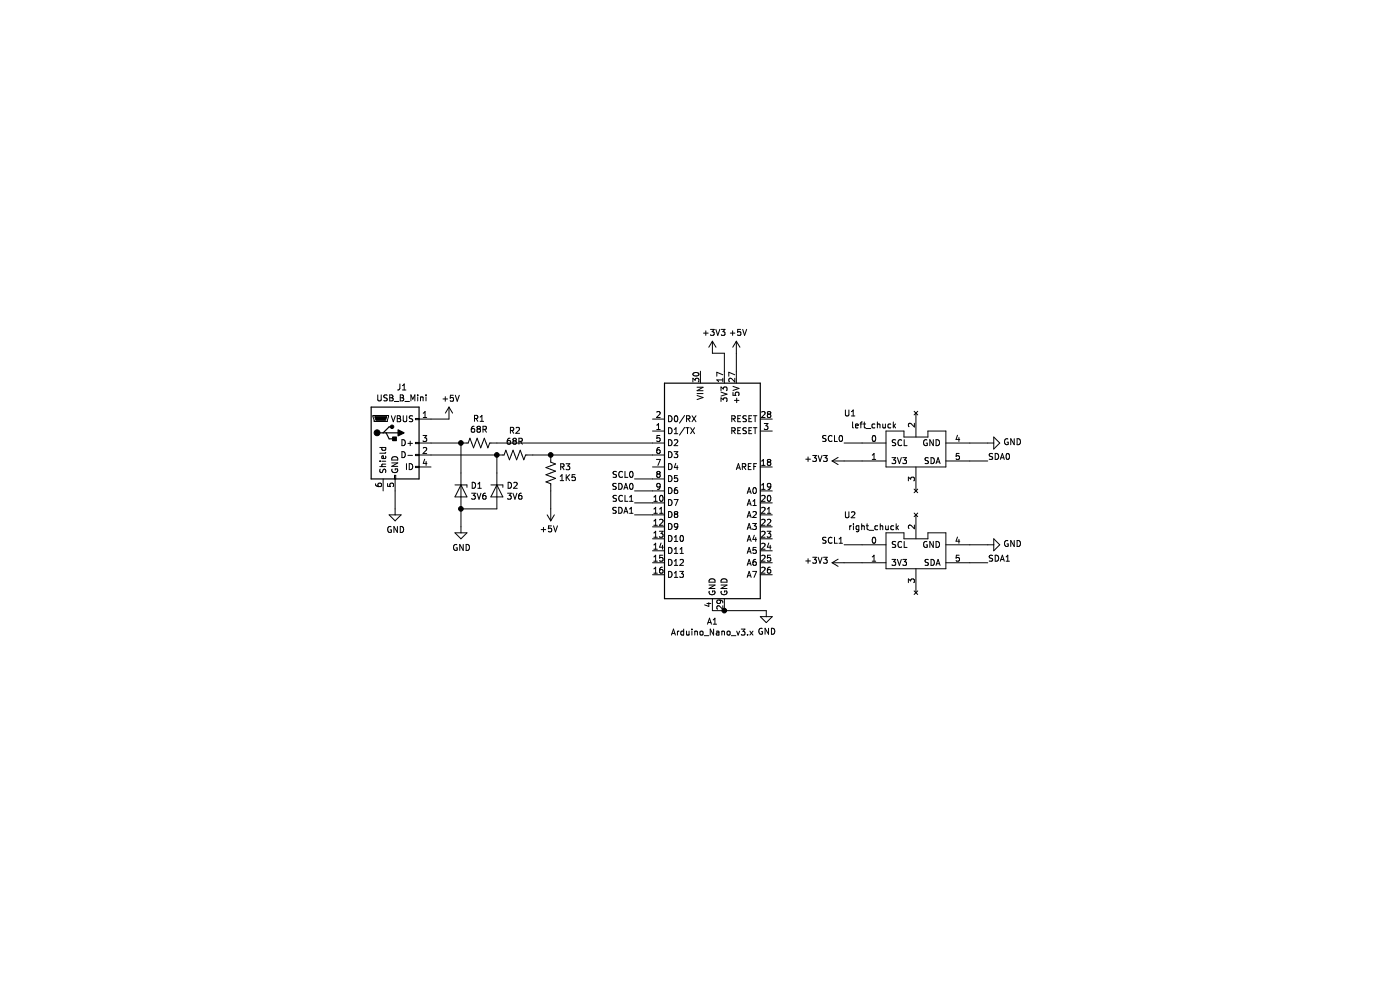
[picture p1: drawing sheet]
EESchema Schematic File Version 4
EELAYER 30 0
EELAYER END
$Descr A4 11693 8268
encoding utf-8
Sheet 1 1
Title ""
Date ""
Rev ""
Comp ""
Comment1 ""
Comment2 ""
Comment3 ""
Comment4 ""
$EndDescr
$Comp
L MCU_Module:Arduino_Nano_v3.x A1
U 1 1
P 5950 4100
F 0 "A1" H 5950 3011 50  0000 C CNN
F 1 "Arduino_Nano_v3.x" H 5950 2920 50  0000 C CNN
F 2 "Module:Arduino_Nano" H 6100 3150 50  0001 L CNN
F 3 "http://www.mouser.com/pdfdocs/Gravitech_Arduino_Nano3_0.pdf" H 5950 3100 50  0001 C CNN
	1    5950 4100
	1    0    0    -1  
$EndComp
$Comp
L power:GND #PWR0101
U 1 1
P 3300 4250
F 0 "#PWR0101" H 3300 4000 50  0001 C CNN
F 1 "GND" H 3305 4077 50  0000 C CNN
F 2 "" H 3300 4250 50  0001 C CNN
F 3 "" H 3300 4250 50  0001 C CNN
	1    3300 4250
	1    0    0    -1  
$EndComp
Wire Wire Line
	3300 4100 3300 4250
$Comp
L Connector:USB_B_Mini J1
U 1 1
P 3300 3700
F 0 "J1" H 3357 4167 50  0000 C CNN
F 1 "USB_B_Mini" H 3357 4076 50  0000 C CNN
F 2 "" H 3450 3650 50  0001 C CNN
F 3 "~" H 3450 3650 50  0001 C CNN
	1    3300 3700
	1    0    0    -1  
$EndComp
$Comp
L power:+5V #PWR0102
U 1 1
P 3750 3500
F 0 "#PWR0102" H 3750 3350 50  0001 C CNN
F 1 "+5V" H 3765 3673 50  0000 C CNN
F 2 "" H 3750 3500 50  0001 C CNN
F 3 "" H 3750 3500 50  0001 C CNN
	1    3750 3500
	1    0    0    -1  
$EndComp
Wire Wire Line
	3600 3500 3750 3500
$Comp
L Device:R_US R1
U 1 1
P 4000 3700
F 0 "R1" V 3795 3700 50  0000 C CNN
F 1 "68R" V 3886 3700 50  0000 C CNN
F 2 "" V 4040 3690 50  0001 C CNN
F 3 "~" H 4000 3700 50  0001 C CNN
	1    4000 3700
	0    1    1    0   
$EndComp
$Comp
L Device:R_US R2
U 1 1
P 4300 3800
F 0 "R2" V 4095 3800 50  0000 C CNN
F 1 "68R" V 4186 3800 50  0000 C CNN
F 2 "" V 4340 3790 50  0001 C CNN
F 3 "~" H 4300 3800 50  0001 C CNN
	1    4300 3800
	0    1    1    0   
$EndComp
$Comp
L Device:R_US R3
U 1 1
P 4600 3950
F 0 "R3" H 4532 3904 50  0000 R CNN
F 1 "1K5" H 4532 3995 50  0000 R CNN
F 2 "" V 4640 3940 50  0001 C CNN
F 3 "~" H 4600 3950 50  0001 C CNN
	1    4600 3950
	-1   0    0    1   
$EndComp
Wire Wire Line
	3600 3700 3850 3700
Wire Wire Line
	3600 3800 4150 3800
$Comp
L power:+5V #PWR0103
U 1 1
P 4600 4250
F 0 "#PWR0103" H 4600 4100 50  0001 C CNN
F 1 "+5V" H 4615 4423 50  0000 C CNN
F 2 "" H 4600 4250 50  0001 C CNN
F 3 "" H 4600 4250 50  0001 C CNN
	1    4600 4250
	-1   0    0    1   
$EndComp
Wire Wire Line
	4600 4100 4600 4250
Text Label 5300 4000 2    50   ~ 0
SCL0
Text Label 5300 4100 2    50   ~ 0
SDA0
Wire Wire Line
	5300 4000 5450 4000
Wire Wire Line
	5300 4100 5450 4100
Wire Wire Line
	5300 4200 5450 4200
Wire Wire Line
	5300 4300 5450 4300
Wire Wire Line
	8100 3850 8250 3850
Wire Wire Line
	8100 4700 8250 4700
Wire Wire Line
	7050 4550 7200 4550
Wire Wire Line
	7050 3700 7200 3700
Text Label 8250 4700 0    50   ~ 0
SDA1
Text Label 8250 3850 0    50   ~ 0
SDA0
Text Label 7050 4550 2    50   ~ 0
SCL1
Text Label 7050 3700 2    50   ~ 0
SCL0
Text Label 5300 4300 2    50   ~ 0
SDA1
Text Label 5300 4200 2    50   ~ 0
SCL1
$Comp
L nintendo:wii_nunchuck U2
U 1 1
P 7650 4650
F 0 "U2" H 7100 5000 50  0000 C CNN
F 1 "right_chuck" H 7300 4900 50  0000 C CNN
F 2 "" H 7400 5100 50  0001 C CNN
F 3 "" H 7400 5100 50  0001 C CNN
	1    7650 4650
	1    0    0    -1  
$EndComp
$Comp
L nintendo:wii_nunchuck U1
U 1 1
P 7650 3800
F 0 "U1" H 7100 4150 50  0000 C CNN
F 1 "left_chuck" H 7300 4050 50  0000 C CNN
F 2 "" H 7400 4250 50  0001 C CNN
F 3 "" H 7400 4250 50  0001 C CNN
	1    7650 3800
	1    0    0    -1  
$EndComp
Wire Wire Line
	4150 3700 5450 3700
Wire Wire Line
	4450 3800 4600 3800
Wire Wire Line
	4600 3800 5450 3800
Connection ~ 4600 3800
Wire Wire Line
	5950 5100 6050 5100
$Comp
L power:GND #PWR0104
U 1 1
P 6400 5100
F 0 "#PWR0104" H 6400 4850 50  0001 C CNN
F 1 "GND" H 6405 4927 50  0000 C CNN
F 2 "" H 6400 5100 50  0001 C CNN
F 3 "" H 6400 5100 50  0001 C CNN
	1    6400 5100
	1    0    0    -1  
$EndComp
Wire Wire Line
	6050 5100 6400 5100
Connection ~ 6050 5100
$Comp
L power:+5V #PWR0105
U 1 1
P 6150 2950
F 0 "#PWR0105" H 6150 2800 50  0001 C CNN
F 1 "+5V" H 6165 3123 50  0000 C CNN
F 2 "" H 6150 2950 50  0001 C CNN
F 3 "" H 6150 2950 50  0001 C CNN
	1    6150 2950
	1    0    0    -1  
$EndComp
$Comp
L power:+3V3 #PWR0106
U 1 1
P 5950 2950
F 0 "#PWR0106" H 5950 2800 50  0001 C CNN
F 1 "+3V3" H 5965 3123 50  0000 C CNN
F 2 "" H 5950 2950 50  0001 C CNN
F 3 "" H 5950 2950 50  0001 C CNN
	1    5950 2950
	1    0    0    -1  
$EndComp
Wire Wire Line
	6150 2950 6150 3100
Wire Wire Line
	5950 2950 6050 2950
Wire Wire Line
	6050 2950 6050 3100
$Comp
L power:+3V3 #PWR0107
U 1 1
P 7050 3850
F 0 "#PWR0107" H 7050 3700 50  0001 C CNN
F 1 "+3V3" V 7065 3978 50  0000 L CNN
F 2 "" H 7050 3850 50  0001 C CNN
F 3 "" H 7050 3850 50  0001 C CNN
	1    7050 3850
	0    -1   -1   0   
$EndComp
$Comp
L power:+3V3 #PWR0108
U 1 1
P 7050 4700
F 0 "#PWR0108" H 7050 4550 50  0001 C CNN
F 1 "+3V3" V 7065 4828 50  0000 L CNN
F 2 "" H 7050 4700 50  0001 C CNN
F 3 "" H 7050 4700 50  0001 C CNN
	1    7050 4700
	0    -1   -1   0   
$EndComp
$Comp
L power:GND #PWR0109
U 1 1
P 8250 3700
F 0 "#PWR0109" H 8250 3450 50  0001 C CNN
F 1 "GND" V 8255 3572 50  0000 R CNN
F 2 "" H 8250 3700 50  0001 C CNN
F 3 "" H 8250 3700 50  0001 C CNN
	1    8250 3700
	0    -1   -1   0   
$EndComp
$Comp
L power:GND #PWR0110
U 1 1
P 8250 4550
F 0 "#PWR0110" H 8250 4300 50  0001 C CNN
F 1 "GND" V 8255 4422 50  0000 R CNN
F 2 "" H 8250 4550 50  0001 C CNN
F 3 "" H 8250 4550 50  0001 C CNN
	1    8250 4550
	0    -1   -1   0   
$EndComp
Wire Wire Line
	7050 3850 7200 3850
Wire Wire Line
	7050 4700 7200 4700
$Comp
L Device:D_Zener D1
U 1 1
P 3850 4100
F 0 "D1" V 3804 4179 50  0000 L CNN
F 1 "3V6" V 3895 4179 50  0000 L CNN
F 2 "" H 3850 4100 50  0001 C CNN
F 3 "~" H 3850 4100 50  0001 C CNN
	1    3850 4100
	0    1    1    0   
$EndComp
$Comp
L power:GND #PWR0111
U 1 1
P 3850 4400
F 0 "#PWR0111" H 3850 4150 50  0001 C CNN
F 1 "GND" H 3855 4227 50  0000 C CNN
F 2 "" H 3850 4400 50  0001 C CNN
F 3 "" H 3850 4400 50  0001 C CNN
	1    3850 4400
	1    0    0    -1  
$EndComp
Wire Wire Line
	3850 4400 3850 4250
Connection ~ 3850 4250
Wire Wire Line
	3850 4250 4150 4250
$Comp
L Device:D_Zener D2
U 1 1
P 4150 4100
F 0 "D2" V 4104 4179 50  0000 L CNN
F 1 "3V6" V 4195 4179 50  0000 L CNN
F 2 "" H 4150 4100 50  0001 C CNN
F 3 "~" H 4150 4100 50  0001 C CNN
	1    4150 4100
	0    1    1    0   
$EndComp
Wire Wire Line
	3850 3950 3850 3700
Connection ~ 3850 3700
Wire Wire Line
	4150 3950 4150 3800
Connection ~ 4150 3800
Wire Wire Line
	8100 3700 8250 3700
Wire Wire Line
	8100 4550 8250 4550
$EndSCHEMATC
